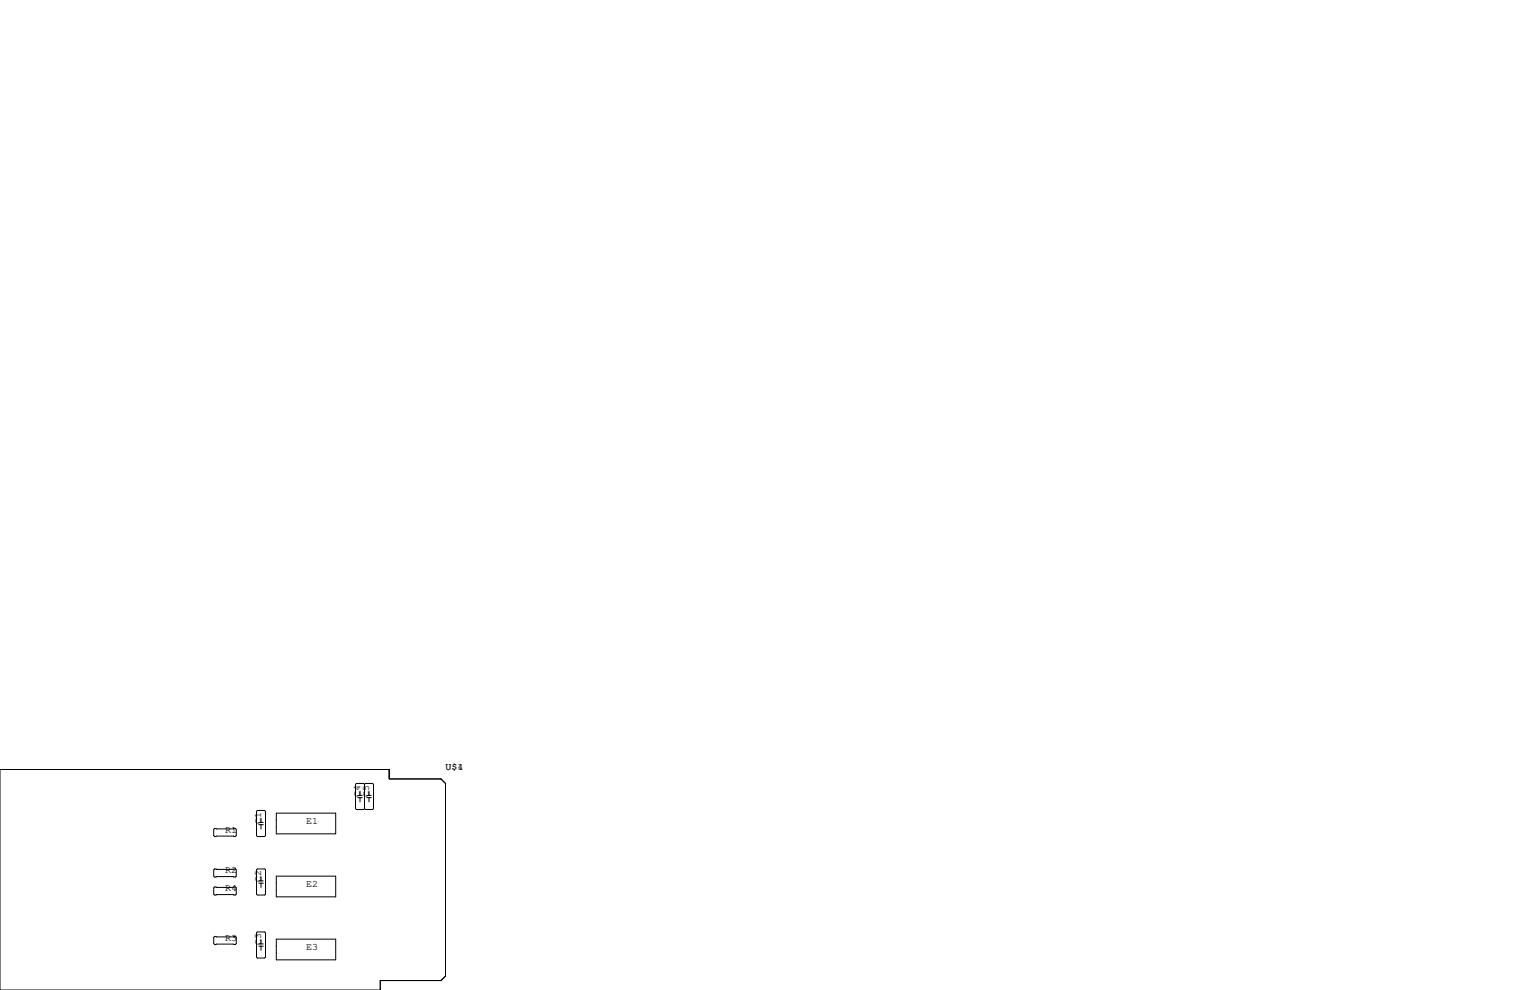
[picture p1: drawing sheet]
<svg xmlns="http://www.w3.org/2000/svg" width="432mm" height="279mm" viewBox="0 0 432 279" stroke-linecap="round" stroke-linejoin="round" font-family="sans-serif">
<g fill="none" stroke="#000" stroke-width=".28">
<path d="M0 217.2h109.9v2.6h14.6l1.2 1.3v54.4l-1.2 1.2h-17.2v2.7h-107.3zM60.6 233.8h5.8l.3 .3v1.7l-.3 .3h-5.8l-.3-.3v-1.7zM72.6 228.7h2.1l.2 .3v6.8l-.2 .3h-2.1l-.2-.3v-6.8zM73 232.1h1.3M73 232.7h1.3M73.7 230.9v1.2M73.7 232.7v1.2M78 229.5h16.7v5.8h-16.7zM101 224.5h1.2M101 225.1h1.2M101.6 223.3v1.2M101.6 225.1v1.2"/>
<path d="M102.9 221.4l-.3-.3h-2l-.3 .3v6.8l.3 .3h2l.3-.3M102.9 221.4l.2-.3h2.1l.2 .3v6.8l-.2 .3h-2.1l-.2-.3M102.9 221.4v6.8M103.5 224.5h1.3M103.5 225.1h1.3M104.1 223.3v1.2M104.1 225.1v1.2M60.3 245.5l.3-.3h5.8l.3 .3v1.8l-.3 .2h-5.8l-.3-.2zM60.3 250.6l.3-.3h5.8l.3 .3v1.7l-.3 .3h-5.8l-.3-.3zM72.4 245.5l.2-.3h2.1l.2 .3v6.8l-.2 .3h-2.1l-.2-.3zM73 248.6h1.3M73 249.3h1.3"/>
<path d="M73.7 247.4v1.2M73.7 249.3v1.1M78 247.3h16.7v5.8h-16.7zM60.3 264.5l.3-.2h5.8l.3 .2v1.8l-.3 .3h-5.8l-.3-.3zM72.4 263.3l.2-.3h2.1l.2 .3v6.8l-.2 .3h-2.1l-.2-.3zM73 266.4h1.3M73 267h1.3M73.7 265.2v1.2M73.7 267v1.2M78 265h16.7v5.9h-16.7z"/>
</g>
<g font-size="2.8">
<text x="125.7" y="217.2">U$1</text>
<text x="129.1" y="217.2">4</text>
<text x="101.6" y="224.8" transform="rotate(-90 101.6 224.8)">C4</text>
<text x="104.1" y="224.8" transform="rotate(-90 104.1 224.8)">C5</text>
<text x="73.7" y="232.4" transform="rotate(-90 73.7 232.4)">C1</text>
<text x="86.4" y="232.4">E1</text>
<text x="63.5" y="234.9">R1</text>
<text x="63.5" y="246.4">R2</text>
<text x="63.5" y="251.5">R4</text>
<text x="73.7" y="248.9" transform="rotate(-90 73.7 248.9)">C2</text>
<text x="86.4" y="250.2">E2</text>
<text x="63.5" y="265.4">R3</text>
<text x="73.7" y="266.7" transform="rotate(-90 73.7 266.7)">C3</text>
<text x="86.4" y="268">E3</text>
</g>
</svg>
